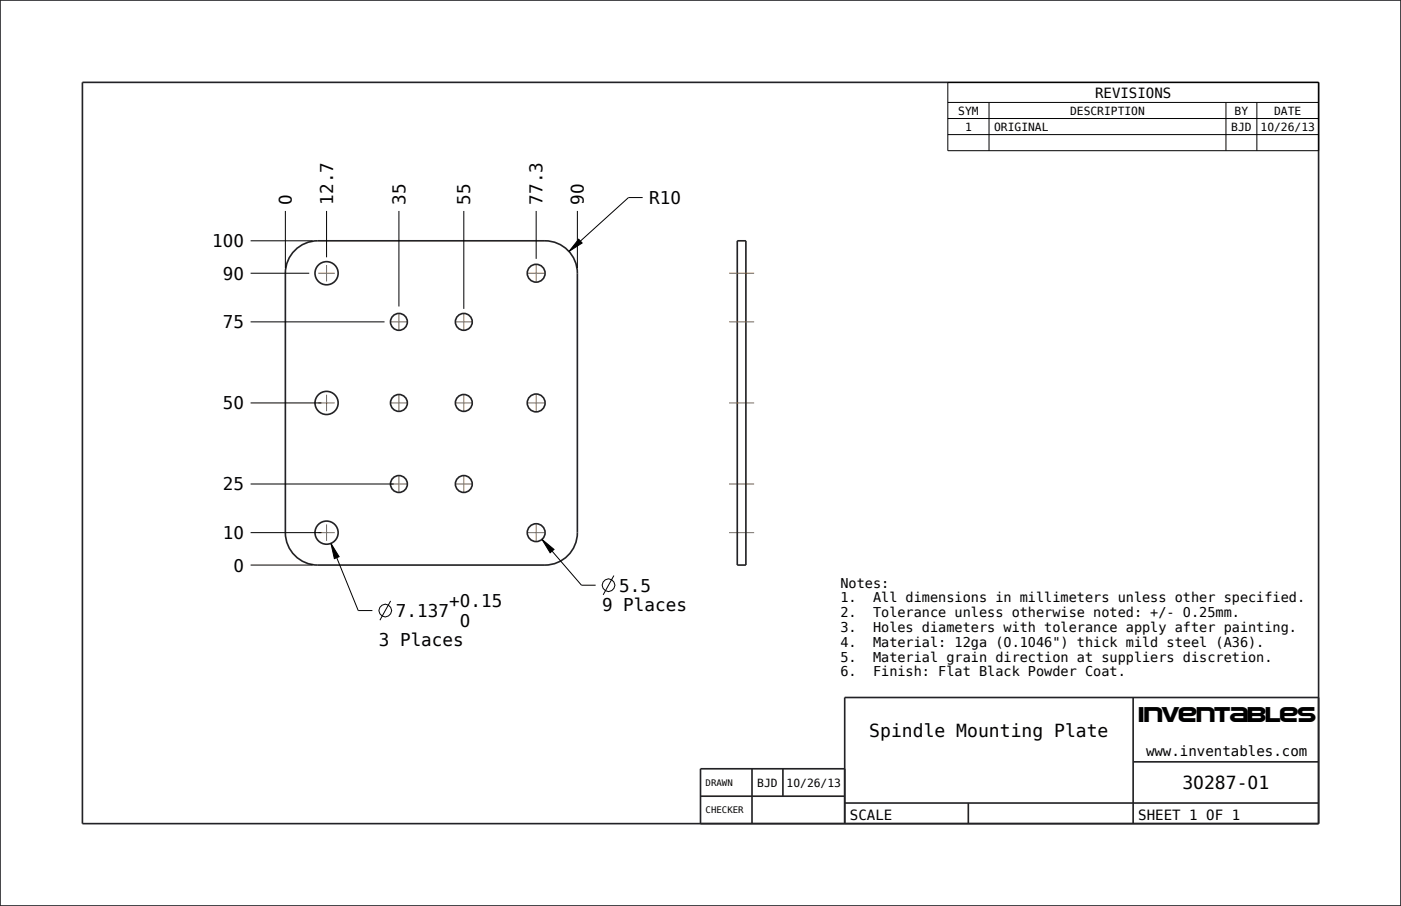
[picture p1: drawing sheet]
<svg xmlns="http://www.w3.org/2000/svg" width="432mm" height="279mm" viewBox="0 0 432 279" stroke-linecap="round" stroke-linejoin="round" font-family="sans-serif">
<g fill="none" stroke="#000" stroke-width=".31">
<path d="M292.1 25.4h114.3v21.1h-114.3zM292.1 31.6h114.3M292.1 36.6h114.3M304.8 31.6v14.9M377.9 31.6v14.9M387.4 31.6v14.9M292.1 41.5h114.3M77.2 74.3h19.2M88 65.1v17.6M100.7 65.1v14.2M123 65.1v29.4M143 65.1v30.2"/>
<path d="M165.3 65.1v14.7M178 65.1v17.6M178.4 73.8l1 1.1-4 2.6zM198.1 60.9h-4.4l-18.3 16.6M77.2 99.3h41.3M77.2 84.3h18.1M77.2 124.3h21.9M77.2 149.3h44.2M77.2 174.3h19.2M77.2 164.3h21.9M102 167.6l2.5 4.1-1.4 .6zM102 167.6l8.4 20.7h4.4"/>
<path d="M167 166.3l3.8 3.1-1.2 1.1zM167 166.3l12.2 14.2h4.4M189.2 177.5l-3.3 5.9M120.4 185.3l-3.3 6"/>
<circle cx="118.7" cy="188.3" r="1.95"/>
<circle cx="187.5" cy="180.5" r="1.95"/>
</g>
<path d="M178.4 73.8l1 1.1-4 2.6zM102 167.6l2.5 4.1-1.4 .6zM167 166.3l3.8 3.1-1.2 1.1z" fill="#000"/>
<g fill="none" stroke="#222226" stroke-width=".51">
<path d="M0 0h431.8v279.4h-431.8zM25.4 25.4h381v228.6h-381zM91.3 76.8a10 10 0 0 1 6.7-2.5h70a10 10 0 0 1 10 10v80a10 10 0 0 1-10 10h-70a10 10 0 0 1-10-10v-80a10 10 0 0 1 3.3-7.5zM227.2 74.3h2.7v100h-2.7zM349.2 215.1v38.9M406.4 215.1h-146.1l.1 38.9M231.8 237.1v16.9M241.3 237.1v8.4M260.4 237.1h-44.5v16.9M349.2 234.9h57.2M215.9 245.5h44.5M260.3 247.6h146.1"/>
<path d="M298.4 247.6v6.4"/>
<circle cx="100.7" cy="84.3" r="3.6"/>
<circle cx="123" cy="99.3" r="2.6"/>
<circle cx="143" cy="99.3" r="2.6"/>
<circle cx="165.3" cy="84.3" r="2.75"/>
<circle cx="100.7" cy="124.3" r="3.6"/>
<circle cx="123" cy="124.3" r="2.6"/>
<circle cx="143" cy="124.3" r="2.6"/>
<circle cx="165.3" cy="124.3" r="2.75"/>
<circle cx="123" cy="149.3" r="2.6"/>
<circle cx="143" cy="149.3" r="2.6"/>
<circle cx="100.7" cy="164.3" r="3.6"/>
<circle cx="165.3" cy="164.3" r="2.75"/>
</g>
<g fill="none" stroke="#963" stroke-width=".31">
<path d="M98.1 84.3h5.1M100.7 81.7v5.1M120.4 99.3h5.1M123 96.7v5.1M140.4 99.3h5.1M143 96.7v5.1M162.7 84.3h5.1M165.3 81.7v5.1M224.7 99.3h7.7M224.7 84.3h7.7M98.1 124.3h5.1M100.7 121.7v5.1"/>
<path d="M120.4 124.3h5.1M123 121.7v5.1M140.4 124.3h5.1M143 121.7v5.1M162.7 124.3h5.1M165.3 121.7v5.1M224.7 124.3h7.7M120.4 149.3h5.1M123 146.7v5.1M140.4 149.3h5.1M143 146.7v5.1M224.7 149.3h7.7"/>
<path d="M98.1 164.3h5.1M100.7 161.7v5.1M162.7 164.3h5.1M165.3 161.7v5.1M224.7 164.3h7.7"/>
</g>
<text font-size="6.9" x="350.8" y="222.6">Inventables</text>
<g font-size="5.6">
<text x="267.9" y="227.3">Spindle Mounting Plate</text>
<text x="364.4" y="243.3">30287-01</text>
</g>
<g font-size="5.4">
<text x="89.9" y="63.1" transform="rotate(-90 89.9 63.1)">0</text>
<text x="102.6" y="63.1" transform="rotate(-90 102.6 63.1)">12.7</text>
<text x="124.9" y="63.1" transform="rotate(-90 124.9 63.1)">35</text>
<text x="144.9" y="63.1" transform="rotate(-90 144.9 63.1)">55</text>
<text x="167.2" y="63.1" transform="rotate(-90 167.2 63.1)">77.3</text>
<text x="179.9" y="63.1" transform="rotate(-90 179.9 63.1)">90</text>
<text x="200.1" y="62.9">R10</text>
<text x="65.4" y="76.2">100</text>
<text x="68.7" y="86.2">90</text>
<text x="68.7" y="101.2">75</text>
<text x="68.7" y="126.2">50</text>
<text x="68.7" y="151.2">25</text>
<text x="68.7" y="166.2">10</text>
<text x="72" y="176.2">0</text>
<text x="190.9" y="182.5">5.5</text>
<text x="122.1" y="190.3">7.137</text>
<text x="138.5" y="187.3">+0.15</text>
<text x="185.6" y="188.4">9 Places</text>
<text x="141.8" y="193.3">0</text>
<text x="116.8" y="199.2">3 Places</text>
</g>
<g font-size="4.3">
<text x="337.5" y="30.1">REVISIONS</text>
<text x="353.2" y="233.3">www.inventables.com</text>
<text x="261.9" y="252.8">SCALE</text>
<text x="350.8" y="252.8">SHEET 1 OF 1</text>
</g>
<g font-size="4.2">
<text x="259" y="181.2">Notes:</text>
<text x="259" y="185.8">1.</text>
<text x="269.1" y="185.8">All dimensions in millimeters unless other specified.</text>
<text x="259" y="190.3">2.</text>
<text x="269.1" y="190.3">Tolerance unless otherwise noted: +/- 0.25mm.</text>
<text x="259" y="194.9">3.</text>
<text x="269.1" y="194.9">Holes diameters with tolerance apply after painting.</text>
<text x="259" y="199.5">4.</text>
<text x="269.1" y="199.5">Material: 12ga (0.1046&quot;) thick mild steel (A36).</text>
<text x="259" y="204">5.</text>
<text x="259" y="208.6">6.</text>
<text x="269.1" y="204">Material grain direction at suppliers discretion.</text>
<text x="269.1" y="208.6">Finish: Flat Black Powder Coat.</text>
</g>
<g font-size="3.5">
<text x="295.3" y="35.3">SYM</text>
<text x="329.8" y="35.3">DESCRIPTION</text>
<text x="380.5" y="35.3">BY</text>
<text x="392.7" y="35.3">DATE</text>
<text x="297.4" y="40.3">1</text>
<text x="306.4" y="40.3">ORIGINAL</text>
<text x="379.5" y="40.3">BJD</text>
<text x="388.5" y="40.3">10/26/13</text>
<text x="233.4" y="242.6">BJD</text>
<text x="242.4" y="242.6">10/26/13</text>
</g>
<g font-size="2.8">
<text x="217.5" y="242.3">DRAWN</text>
<text x="217.5" y="250.8">CHECKER</text>
</g>
</svg>
